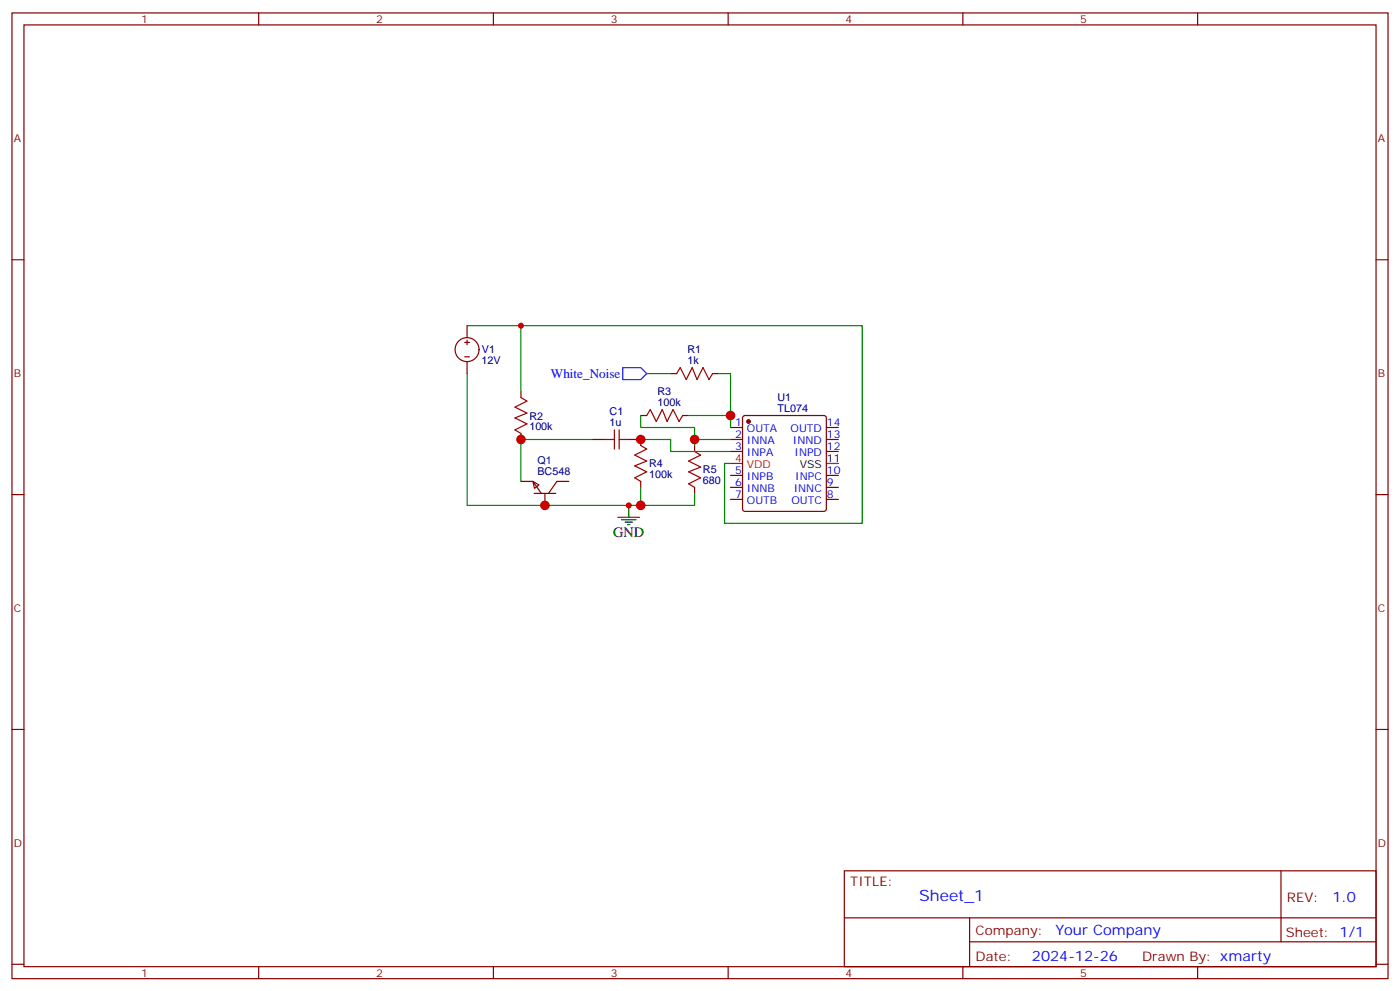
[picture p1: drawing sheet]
<svg xmlns="http://www.w3.org/2000/svg" width="412mm" height="292mm" viewBox="0 0 412 292" stroke-linecap="round" stroke-linejoin="round" font-family="sans-serif">
<g fill="none" stroke="#870000" stroke-width=".35">
<path d="M3.5 3.8h405.4v284.3h-405.4zM7.1 7.3h398.2v277.3h-398.2zM76.2 3.8v3.5M145.3 3.8v3.5M214.5 3.8v3.5M283.6 3.8v3.5M352.8 3.8v3.5M3.5 76.5h3.6M405.3 76.5h3.6M137.6 95.9v3.5M136.9 100.8h1.4M136.9 105.1h1.4"/>
<path d="M137.6 100.1v1.4M137.6 106.5v3.5M153.5 115.3v1.8M197.6 110h1.7M209.9 110h1.8M153.5 127.6v1.8M174.6 129.4h3.6M185.2 129.4h3.5v1.8M188.7 122.3h1.8M201.1 122.3h1.7M204.6 131.2v1.7M215.2 125.9h3.5"/>
<path d="M215.2 129.4h3.5M215.2 132.9h3.5M215.2 140h3.5M219 122.5l.4-.2h23.3l.5 .2 .2 .5v26.9l-.2 .5-.5 .2h-23.3l-.5-.3-.2-.4v-26.9zM243.4 125.9h3.5M243.4 129.4h3.5M243.4 132.9h3.5M243.4 140h3.5M3.5 145.6h3.6M153.5 141.7h3.5l2.5 3.6M157 141.7l1.8 1.1-1.4 1zM157.3 145.3h6.4"/>
<path d="M160.5 145.3v3.5M167.6 141.7h-3.6l-2.4 3.6M188.7 141.7v1.8M204.6 143.5v1.8M215.2 143.5h3.5M215.2 147h3.5M243.4 143.5h3.5M243.4 147h3.5M405.3 145.6h3.6M3.5 214.8h3.6M405.3 214.8h3.6M248.7 256.4h156.6v28.2h-156.6z"/>
<path d="M377.3 256.4v20.9M248.7 270.2h156.5M285.6 277.3h119.6M285.6 270.2v14.2M3.5 283.9h3.6M76.2 284.6v3.5M145.3 284.6v3.5M214.5 284.6v3.5M283.6 284.6v3.5M352.8 284.6v3.5M405.3 283.9h3.6"/>
<circle cx="137.6" cy="102.9" r="3.5"/>
</g>
<path d="M153.5 117.1l1.7 1-3.5 1.8 3.5 1.7-3.5 1.4 3.5 1.8-3.5 1.8 1.8 1M199.3 110l1.1-1.8 1.7 3.6 1.8-3.6 1.4 3.6 1.8-3.6 1.7 3.6 1.1-1.8M178.2 129.4h2.8M181 126.6v5.6M182.4 126.6v5.6M182.4 129.4h2.8M188.7 131.2l1.8 1-3.5 1.8 3.5 1.7-3.5 1.5 3.5 1.7-3.5 1.8 1.7 1M190.5 122.3l1.1-1.7 1.7 3.5 1.8-3.5 1.4 3.5 1.8-3.5 1.7 3.5 1.1-1.8M204.6 132.9l1.8 1.1-3.6 1.7 3.6 1.8-3.6 1.4 3.6 1.8-3.6 1.8 1.8 1" fill="none" stroke="#a10000" stroke-width=".35"/>
<path d="M243.4 136.5h3.5M182 152.3h6.4M183.1 153h4.2M184.1 153.7h2.2M184.9 154.4h.7M185.2 148.8v3.5" fill="none" stroke="#000" stroke-width=".35"/>
<path d="M137.6 95.9h116.4v58.2h-40.6v-17.6h1.8M153.5 95.9v19.4M137.6 110v38.8h67v-3.5M190.5 110h7.1M211.7 110h3.5v15.9M153.5 129.4h21.1M153.5 127.6v14.1M188.7 122.3v3.6h15.9v3.5h10.6M188.7 129.4h8.9v3.5h17.6M202.8 122.3h12.4M204.6 129.4v1.8M188.7 143.5v5.3" fill="none" stroke="#008700" stroke-width=".35"/>
<path d="M215.2 136.5h3.5" fill="none" stroke="#f00" stroke-width=".35"/>
<circle cx="220.5" cy="124.1" r=".53" fill="#870000" stroke="#870000" stroke-width=".35"/>
<path d="M183.4 108.2h5.3l1.8 1.8-1.8 1.8h-5.3z" fill="none" stroke="#00f" stroke-width=".35"/>
<g fill="#c00">
<circle cx="188.7" cy="148.8" r="1.41"/>
<circle cx="160.5" cy="148.8" r="1.41"/>
<circle cx="153.5" cy="129.4" r="1.41"/>
<circle cx="215.2" cy="122.3" r="1.41"/>
<circle cx="204.6" cy="129.4" r="1.41"/>
<circle cx="188.7" cy="129.4" r="1.41"/>
<circle cx="153.5" cy="95.9" r=".88"/>
<circle cx="185.2" cy="148.8" r=".88"/>
</g>
<text font-size="4.6" fill="#00f" x="270.8" y="265.4">Sheet_1</text>
<text font-size="4.2" x="180.6" y="158">GND</text>
<g font-size="4.2" fill="#00f">
<text x="392.5" y="265.7">1.0</text>
<text x="310.9" y="275.2">Your Company</text>
<text x="304" y="283">2024-12-26</text>
</g>
<text font-size="3.9" fill="#00f" x="162.3" y="111.2">White_Noise</text>
<g font-size="3.9" fill="#800">
<text x="250.5" y="261">TITLE:</text>
<text x="379.1" y="265.7">REV:</text>
<text x="287.4" y="275.2">Company:</text>
<text x="378.7" y="275.8">Sheet: 1/1</text>
<text x="287.4" y="282.9">Date:</text>
<text x="336.4" y="282.9">Drawn By: xmarty</text>
</g>
<g font-size="3.2" fill="#800">
<text x="41.6" y="6.8">1</text>
<text x="110.8" y="6.8">2</text>
<text x="179.9" y="6.8">3</text>
<text x="249.1" y="6.8">4</text>
<text x="318.2" y="6.8">5</text>
<text x="4.1" y="41.9">A</text>
<text x="405.9" y="41.9">A</text>
<text x="4.1" y="111.1">B</text>
<text x="405.9" y="111.1">B</text>
<text x="4.1" y="180.2">C</text>
<text x="405.9" y="180.2">C</text>
<text x="4.1" y="249.3">D</text>
<text x="405.9" y="249.3">D</text>
<text x="41.6" y="287.6">1</text>
<text x="110.8" y="287.6">2</text>
<text x="179.9" y="287.6">3</text>
<text x="249.1" y="287.6">4</text>
<text x="318.2" y="287.6">5</text>
</g>
<g font-size="3.2" fill="#000080">
<text x="141.8" y="107.3">12V</text>
<text x="141.9" y="104.1">V1</text>
<text x="202.5" y="107.2">1k</text>
<text x="202.5" y="104">R1</text>
<text x="193.7" y="119.5">100k</text>
<text x="193.7" y="116.3">R3</text>
<text x="229" y="118">U1</text>
<text x="155.9" y="123.5">R2</text>
<text x="179.6" y="125.5">1u</text>
<text x="179.6" y="122.3">C1</text>
<text x="229" y="121.2">TL074</text>
<text x="155.9" y="126.7">100k</text>
<text x="158.3" y="136.8">Q1</text>
<text x="191.2" y="137.6">R4</text>
<text x="158.3" y="140">BC548</text>
<text x="191.2" y="140.8">100k</text>
<text x="207.1" y="142.6">680</text>
<text x="207.1" y="139.4">R5</text>
</g>
<g font-size="3.2" fill="#00f">
<text x="216.5" y="125.5">1</text>
<text x="243.6" y="125.5">14</text>
<text x="216.5" y="129">2</text>
<text x="220" y="130.8">INNA</text>
<text x="220" y="127.3">OUTA</text>
<text x="232.9" y="127.3">OUTD</text>
<text x="233.6" y="130.8">INND</text>
<text x="243.6" y="129">13</text>
<text x="216.5" y="132.6">3</text>
<text x="220" y="134.3">INPA</text>
<text x="234" y="134.3">INPD</text>
<text x="243.6" y="132.6">12</text>
<text x="216.5" y="143.2">6</text>
<text x="216.5" y="139.6">5</text>
<text x="220" y="141.4">INPB</text>
<text x="234.3" y="141.4">INPC</text>
<text x="243.6" y="139.6">10</text>
<text x="243.6" y="143.2">9</text>
<text x="216.5" y="146.7">7</text>
<text x="220" y="148.4">OUTB</text>
<text x="220" y="144.9">INNB</text>
<text x="233.1" y="148.4">OUTC</text>
<text x="233.8" y="144.9">INNC</text>
<text x="243.6" y="146.7">8</text>
</g>
<g font-size="3.2" fill="#f00">
<text x="216.5" y="136.1">4</text>
<text x="220" y="137.9">VDD</text>
</g>
<g font-size="3.2">
<text x="235.6" y="137.9">VSS</text>
<text x="243.6" y="136.1">11</text>
</g>
</svg>
